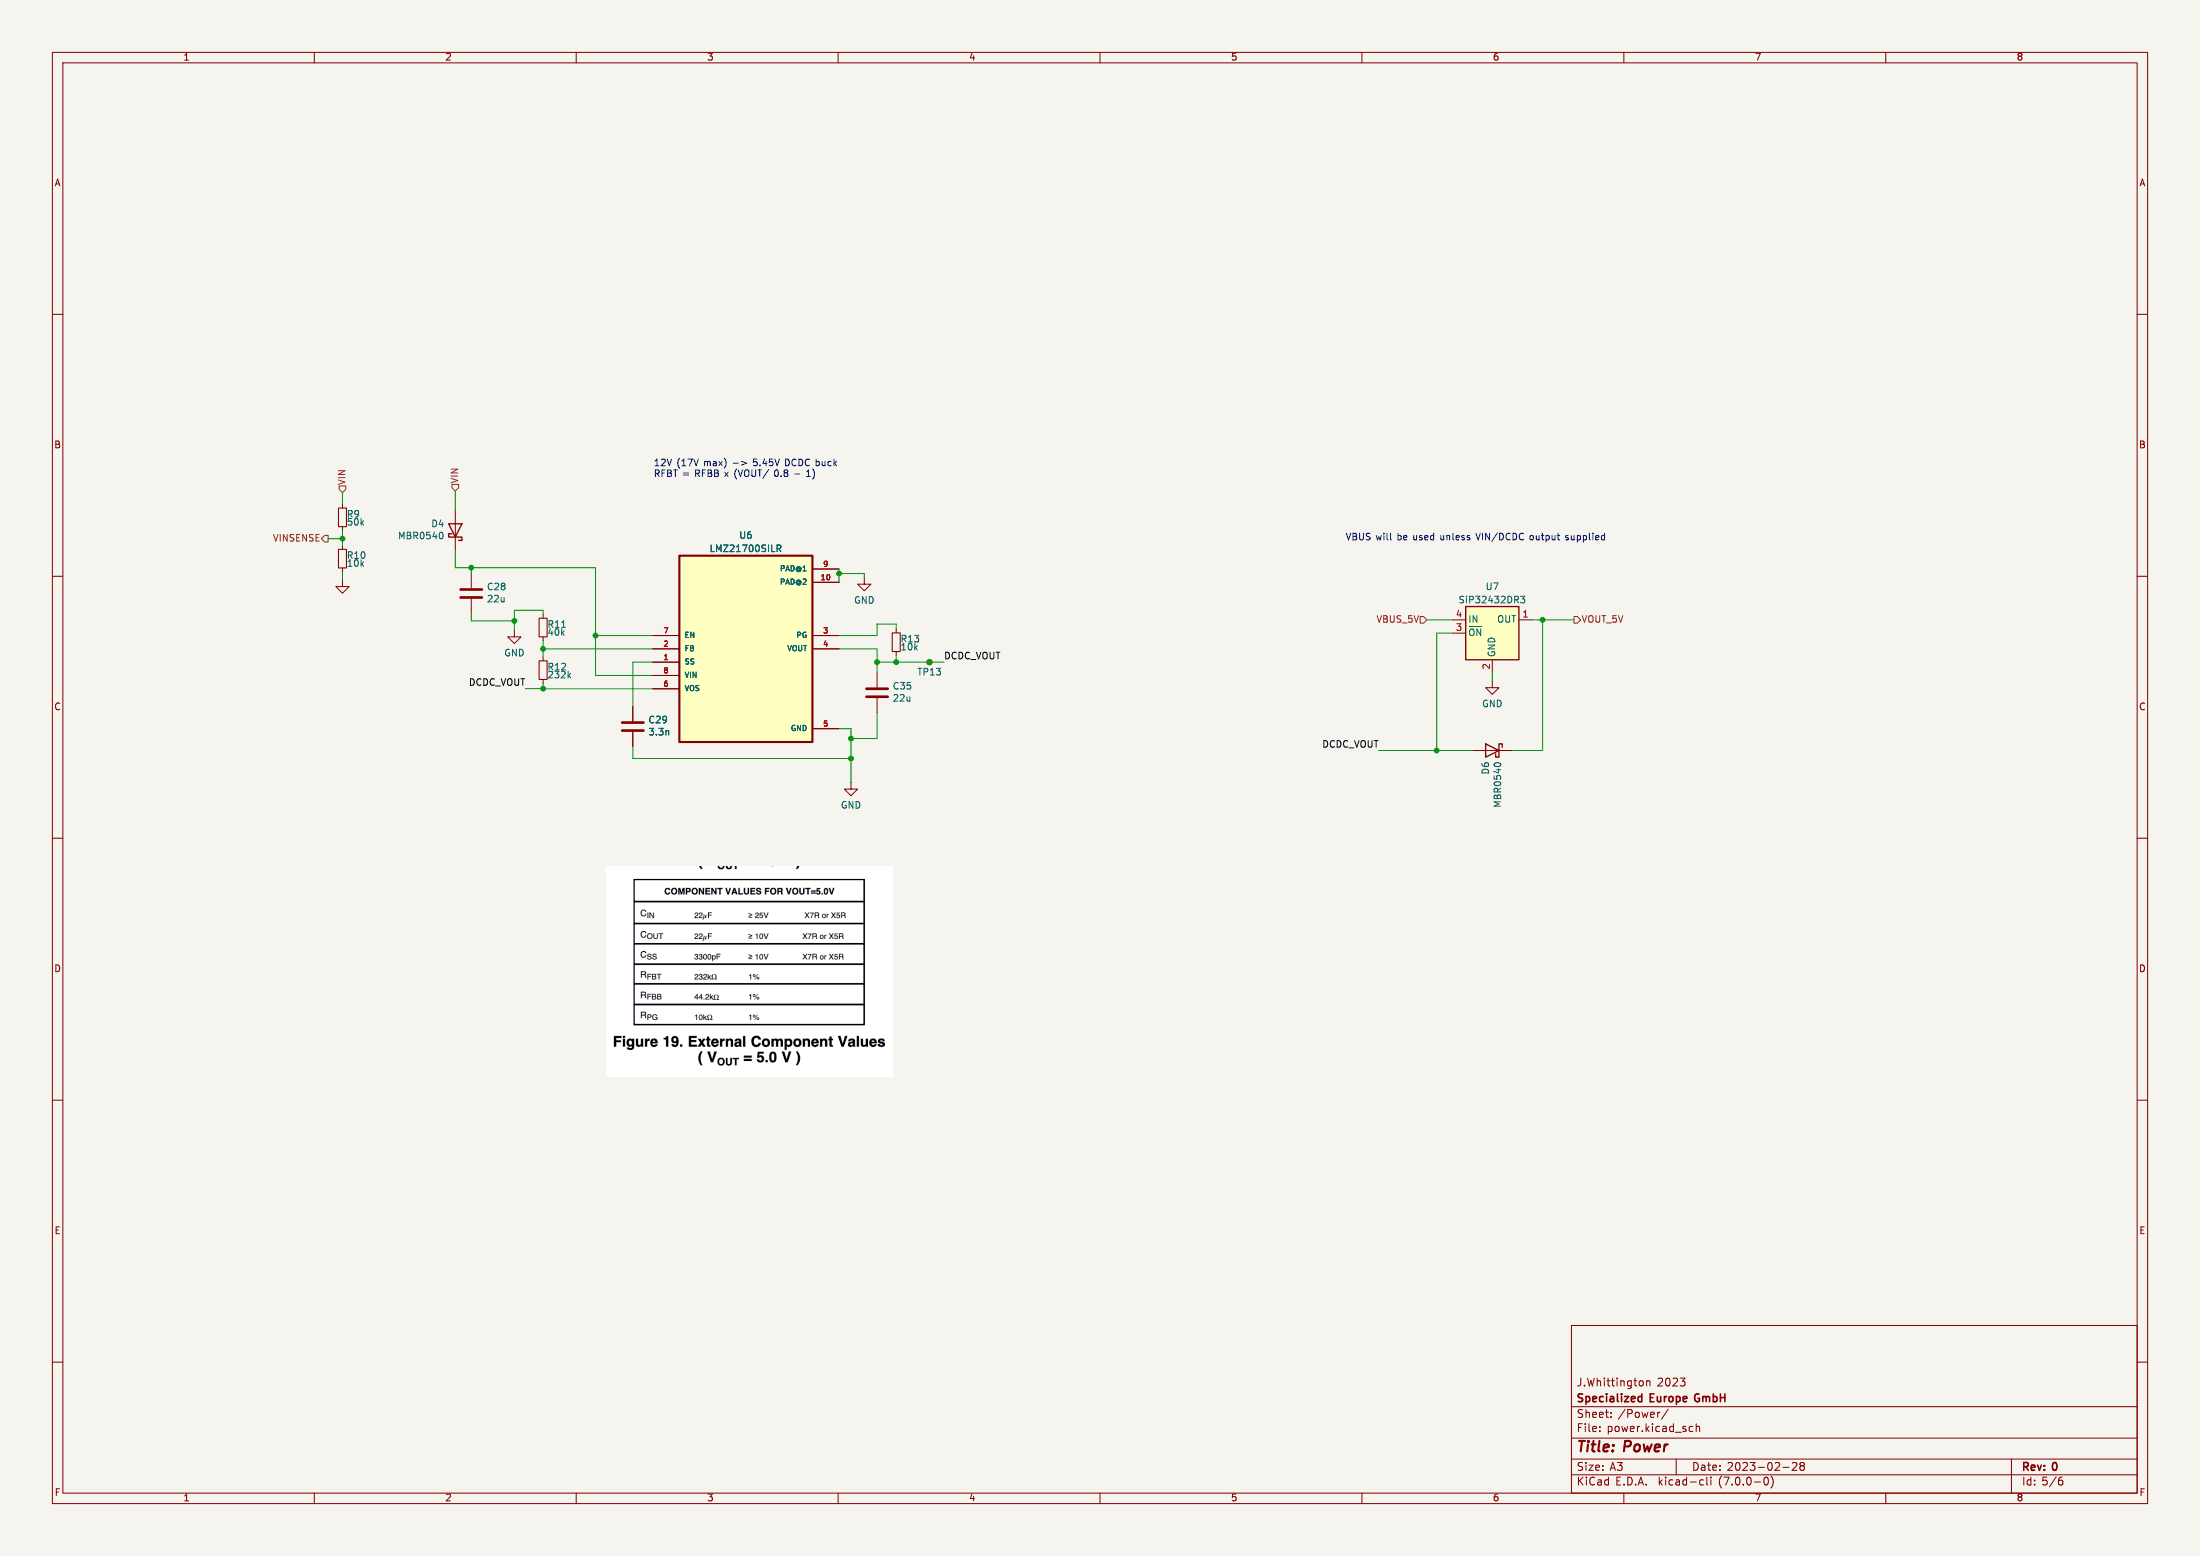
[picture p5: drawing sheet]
(kicad_sch (version 20230121) (generator eeschema)

 (paper "A3")

 (title_block
  (title "Power")
  (date "2023-02-28")
  (rev "0")
  (company "Specialized Europe GmbH")
  (comment 1 "J.Whittington 2023"))

 (lib_symbols
  (symbol "Connector:TestPoint_Small" (pin_numbers hide) (pin_names (offset 0.762) hide) (in_bom yes) (on_board yes)
   (property "Reference" "TP" (at 0 3.81 0) (effects (font (size 1.27 1.27))))
   (property "Value" "TestPoint_Small" (at 0 2.032 0) (effects (font (size 1.27 1.27))))
   (property "Footprint" "" (at 5.08 0 0) (effects (font (size 1.27 1.27)) hide))
   (property "Datasheet" "~" (at 5.08 0 0) (effects (font (size 1.27 1.27)) hide))
   (symbol "TestPoint_Small_0_1"
    (circle (center 0 0) (radius 0.508) (stroke (width 0) (type default)) (fill (type none))))
   (symbol "TestPoint_Small_1_1"
    (pin passive line (at 0 0 90) (length 0) (name "1" (effects (font (size 1.27 1.27)))) (number "1" (effects (font (size 1.27 1.27)))))))
  (symbol "Device:C" (pin_numbers hide) (pin_names (offset 0.254)) (in_bom yes) (on_board yes)
   (property "Reference" "C" (at 0.635 2.54 0) (effects (font (size 1.27 1.27)) (justify left)))
   (property "Value" "C" (at 0.635 -2.54 0) (effects (font (size 1.27 1.27)) (justify left)))
   (property "Footprint" "" (at 0.9652 -3.81 0) (effects (font (size 1.27 1.27)) hide))
   (property "Datasheet" "~" (at 0 0 0) (effects (font (size 1.27 1.27)) hide))
   (symbol "C_0_1"
    (polyline (pts (xy -2.032 -0.762) (xy 2.032 -0.762)) (stroke (width 0.508) (type default)) (fill (type none)))
    (polyline (pts (xy -2.032 0.762) (xy 2.032 0.762)) (stroke (width 0.508) (type default)) (fill (type none))))
   (symbol "C_1_1"
    (pin passive line (at 0 3.81 270) (length 2.794) (name "~" (effects (font (size 1.27 1.27)))) (number "1" (effects (font (size 1.27 1.27)))))
    (pin passive line (at 0 -3.81 90) (length 2.794) (name "~" (effects (font (size 1.27 1.27)))) (number "2" (effects (font (size 1.27 1.27)))))))
  (symbol "Device:R_Small" (pin_numbers hide) (pin_names (offset 0.254) hide) (in_bom yes) (on_board yes)
   (property "Reference" "R" (at 0.762 0.508 0) (effects (font (size 1.27 1.27)) (justify left)))
   (property "Value" "R_Small" (at 0.762 -1.016 0) (effects (font (size 1.27 1.27)) (justify left)))
   (property "Footprint" "" (at 0 0 0) (effects (font (size 1.27 1.27)) hide))
   (property "Datasheet" "~" (at 0 0 0) (effects (font (size 1.27 1.27)) hide))
   (symbol "R_Small_0_1"
    (rectangle (start -0.762 1.778) (end 0.762 -1.778) (stroke (width 0.2032) (type default)) (fill (type none))))
   (symbol "R_Small_1_1"
    (pin passive line (at 0 2.54 270) (length 0.762) (name "~" (effects (font (size 1.27 1.27)))) (number "1" (effects (font (size 1.27 1.27)))))
    (pin passive line (at 0 -2.54 90) (length 0.762) (name "~" (effects (font (size 1.27 1.27)))) (number "2" (effects (font (size 1.27 1.27)))))))
  (symbol "Diode:MBR0540" (pin_numbers hide) (pin_names (offset 1.016) hide) (in_bom yes) (on_board yes)
   (property "Reference" "D" (at 0 2.54 0) (effects (font (size 1.27 1.27))))
   (property "Value" "MBR0540" (at 0 -2.54 0) (effects (font (size 1.27 1.27))))
   (property "Footprint" "Diode_SMD:D_SOD-123" (at 0 -4.445 0) (effects (font (size 1.27 1.27)) hide))
   (property "Datasheet" "http://www.mccsemi.com/up_pdf/MBR0520~MBR0580(SOD123).pdf" (at 0 0 0) (effects (font (size 1.27 1.27)) hide))
   (symbol "MBR0540_0_1"
    (polyline (pts (xy 1.27 0) (xy -1.27 0)) (stroke (width 0) (type default)) (fill (type none)))
    (polyline (pts (xy 1.27 1.27) (xy 1.27 -1.27) (xy -1.27 0) (xy 1.27 1.27)) (stroke (width 0.254) (type default)) (fill (type none)))
    (polyline (pts (xy -1.905 0.635) (xy -1.905 1.27) (xy -1.27 1.27) (xy -1.27 -1.27) (xy -0.635 -1.27) (xy -0.635 -0.635)) (stroke (width 0.254) (type default)) (fill (type none))))
   (symbol "MBR0540_1_1"
    (pin passive line (at -3.81 0 0) (length 2.54) (name "K" (effects (font (size 1.27 1.27)))) (number "1" (effects (font (size 1.27 1.27)))))
    (pin passive line (at 3.81 0 180) (length 2.54) (name "A" (effects (font (size 1.27 1.27)))) (number "2" (effects (font (size 1.27 1.27)))))))
  (symbol "LMZ21700SILR:LMZ21700SILR" (pin_names (offset 1.016)) (in_bom yes) (on_board yes)
   (property "Reference" "U" (at -12.7 18.78 0) (effects (font (size 1.27 1.27)) (justify left bottom)))
   (property "Value" "LMZ21700SILR" (at -12.7 -21.78 0) (effects (font (size 1.27 1.27)) (justify left bottom)))
   (property "Footprint" "CONV_TPS82140SILR" (at 0 0 0) (effects (font (size 1.27 1.27)) (justify bottom) hide))
   (property "Datasheet" "" (at 0 0 0) (effects (font (size 1.27 1.27)) hide))
   (symbol "LMZ21700SILR_0_0"
    (rectangle (start -12.7 17.78) (end 12.7 -17.78) (stroke (width 0.41) (type default)) (fill (type background)))
    (pin input line (at -17.78 -2.54 0) (length 5.08) (name "SS" (effects (font (size 1.016 1.016)))) (number "1" (effects (font (size 1.016 1.016)))))
    (pin power_in line (at 17.78 12.7 180) (length 5.08) (name "PAD@2" (effects (font (size 1.016 1.016)))) (number "10" (effects (font (size 1.016 1.016)))))
    (pin input line (at -17.78 0 0) (length 5.08) (name "FB" (effects (font (size 1.016 1.016)))) (number "2" (effects (font (size 1.016 1.016)))))
    (pin output line (at 17.78 2.54 180) (length 5.08) (name "PG" (effects (font (size 1.016 1.016)))) (number "3" (effects (font (size 1.016 1.016)))))
    (pin output line (at 17.78 0 180) (length 5.08) (name "VOUT" (effects (font (size 1.016 1.016)))) (number "4" (effects (font (size 1.016 1.016)))))
    (pin power_in line (at 17.78 -15.24 180) (length 5.08) (name "GND" (effects (font (size 1.016 1.016)))) (number "5" (effects (font (size 1.016 1.016)))))
    (pin input line (at -17.78 -7.62 0) (length 5.08) (name "VOS" (effects (font (size 1.016 1.016)))) (number "6" (effects (font (size 1.016 1.016)))))
    (pin input line (at -17.78 2.54 0) (length 5.08) (name "EN" (effects (font (size 1.016 1.016)))) (number "7" (effects (font (size 1.016 1.016)))))
    (pin input line (at -17.78 -5.08 0) (length 5.08) (name "VIN" (effects (font (size 1.016 1.016)))) (number "8" (effects (font (size 1.016 1.016)))))
    (pin power_in line (at 17.78 15.24 180) (length 5.08) (name "PAD@1" (effects (font (size 1.016 1.016)))) (number "9" (effects (font (size 1.016 1.016)))))))
  (symbol "Power_Management:SiP32432DR3" (in_bom yes) (on_board yes)
   (property "Reference" "U" (at 0 8.89 0) (effects (font (size 1.27 1.27))))
   (property "Value" "SiP32432DR3" (at 0 6.35 0) (effects (font (size 1.27 1.27))))
   (property "Footprint" "Package_TO_SOT_SMD:SOT-363_SC-70-6" (at 0 11.43 0) (effects (font (size 1.27 1.27)) hide))
   (property "Datasheet" "http://www.vishay.com.hk/docs/66597/sip32431.pdf" (at 0 0 0) (effects (font (size 1.27 1.27)) hide))
   (symbol "SiP32432DR3_0_1"
    (rectangle (start -5.08 5.08) (end 5.08 -5.08) (stroke (width 0.254) (type default)) (fill (type background))))
   (symbol "SiP32432DR3_1_1"
    (pin passive line (at 7.62 2.54 180) (length 2.54) (name "OUT" (effects (font (size 1.27 1.27)))) (number "1" (effects (font (size 1.27 1.27)))))
    (pin power_in line (at 0 -7.62 90) (length 2.54) (name "GND" (effects (font (size 1.27 1.27)))) (number "2" (effects (font (size 1.27 1.27)))))
    (pin input line (at -7.62 0 0) (length 2.54) (name "~{ON}" (effects (font (size 1.27 1.27)))) (number "3" (effects (font (size 1.27 1.27)))))
    (pin passive line (at -7.62 2.54 0) (length 2.54) (name "IN" (effects (font (size 1.27 1.27)))) (number "4" (effects (font (size 1.27 1.27)))))
    (pin passive line (at 0 -7.62 90) (length 2.54) hide (name "GND" (effects (font (size 1.27 1.27)))) (number "5" (effects (font (size 1.27 1.27)))))
    (pin no_connect line (at 5.08 0 180) (length 2.54) hide (name "NC" (effects (font (size 1.27 1.27)))) (number "6" (effects (font (size 1.27 1.27)))))))
  (symbol "power:GND" (power) (pin_names (offset 0)) (in_bom yes) (on_board yes)
   (property "Reference" "#PWR" (at 0 -6.35 0) (effects (font (size 1.27 1.27)) hide))
   (property "Value" "GND" (at 0 -3.81 0) (effects (font (size 1.27 1.27))))
   (property "Footprint" "" (at 0 0 0) (effects (font (size 1.27 1.27)) hide))
   (property "Datasheet" "" (at 0 0 0) (effects (font (size 1.27 1.27)) hide))
   (symbol "GND_0_1"
    (polyline (pts (xy 0 0) (xy 0 -1.27) (xy 1.27 -1.27) (xy 0 -2.54) (xy -1.27 -1.27) (xy 0 -1.27)) (stroke (width 0) (type default)) (fill (type none))))
   (symbol "GND_1_1"
    (pin power_in line (at 0 0 270) (length 0) hide (name "GND" (effects (font (size 1.27 1.27)))) (number "1" (effects (font (size 1.27 1.27))))))))

 (junction (at 103.6828 123.8504) (diameter 0) (color 0 0 0 0))
 (junction (at 162.4584 144.78) (diameter 0) (color 0 0 0 0))
 (junction (at 160.1724 109.474) (diameter 0) (color 0 0 0 0))
 (junction (at 65.3796 102.8192) (diameter 0) (color 0 0 0 0))
 (junction (at 177.4444 126.3904) (diameter 0) (color 0 0 0 0))
 (junction (at 98.1964 118.5164) (diameter 0) (color 0 0 0 0))
 (junction (at 274.2692 143.256) (diameter 0) (color 0 0 0 0))
 (junction (at 294.4876 118.3132) (diameter 0) (color 0 0 0 0))
 (junction (at 162.4584 140.97) (diameter 0) (color 0 0 0 0))
 (junction (at 171.0944 126.3904) (diameter 0) (color 0 0 0 0))
 (junction (at 113.6904 121.3104) (diameter 0) (color 0 0 0 0))
 (junction (at 167.4368 126.3904) (diameter 0) (color 0 0 0 0))
 (junction (at 89.9668 108.3564) (diameter 0) (color 0 0 0 0))
 (junction (at 103.6828 131.445) (diameter 0) (color 0 0 0 0))

 (wire (pts (xy 164.9984 109.474) (xy 164.9984 110.236)) (stroke (width 0) (type default)))
 (wire (pts (xy 89.9668 118.5164) (xy 98.1964 118.5164)) (stroke (width 0) (type default)))
 (wire (pts (xy 103.6828 122.3264) (xy 103.6828 123.8504)) (stroke (width 0) (type default)))
 (wire (pts (xy 167.4368 121.3104) (xy 167.4368 119.126)) (stroke (width 0) (type default)))
 (wire (pts (xy 89.9668 117.094) (xy 89.9668 118.5164)) (stroke (width 0) (type default)))
 (wire (pts (xy 177.4444 126.3904) (xy 180.2384 126.3904)) (stroke (width 0) (type default)))
 (wire (pts (xy 120.8024 142.494) (xy 120.8024 144.78)) (stroke (width 0) (type default)))
 (wire (pts (xy 65.3796 94.0308) (xy 65.3796 96.2152)) (stroke (width 0) (type default)))
 (wire (pts (xy 124.6124 128.9304) (xy 113.6904 128.9304)) (stroke (width 0) (type default)))
 (wire (pts (xy 284.8864 128.4732) (xy 284.8864 129.9972)) (stroke (width 0) (type default)))
 (wire (pts (xy 86.9188 105.0544) (xy 86.9188 108.3564)) (stroke (width 0) (type default)))
 (wire (pts (xy 89.9668 108.3564) (xy 113.6904 108.3564)) (stroke (width 0) (type default)))
 (wire (pts (xy 120.8024 126.3904) (xy 120.8024 134.874)) (stroke (width 0) (type default)))
 (wire (pts (xy 167.4368 126.3904) (xy 171.0944 126.3904)) (stroke (width 0) (type default)))
 (wire (pts (xy 103.6828 123.8504) (xy 124.6124 123.8504)) (stroke (width 0) (type default)))
 (wire (pts (xy 86.9188 93.726) (xy 86.9188 97.4344)) (stroke (width 0) (type default)))
 (wire (pts (xy 160.1724 109.474) (xy 160.1724 111.1504)) (stroke (width 0) (type default)))
 (wire (pts (xy 171.0944 119.126) (xy 171.0944 120.0404)) (stroke (width 0) (type default)))
 (wire (pts (xy 167.4368 123.8504) (xy 167.4368 126.3904)) (stroke (width 0) (type default)))
 (wire (pts (xy 103.6828 116.4844) (xy 98.1964 116.4844)) (stroke (width 0) (type default)))
 (wire (pts (xy 103.6828 131.445) (xy 103.6828 130.4544)) (stroke (width 0) (type default)))
 (wire (pts (xy 160.1724 123.8504) (xy 167.4368 123.8504)) (stroke (width 0) (type default)))
 (wire (pts (xy 167.4368 119.126) (xy 171.0944 119.126)) (stroke (width 0) (type default)))
 (wire (pts (xy 272.3896 118.3132) (xy 277.2664 118.3132)) (stroke (width 0) (type default)))
 (wire (pts (xy 65.3796 109.1692) (xy 65.3796 110.6932)) (stroke (width 0) (type default)))
 (wire (pts (xy 167.4368 136.0424) (xy 167.4368 140.97)) (stroke (width 0) (type default)))
 (wire (pts (xy 113.6904 121.3104) (xy 124.6124 121.3104)) (stroke (width 0) (type default)))
 (wire (pts (xy 171.0944 126.3904) (xy 171.0944 125.1204)) (stroke (width 0) (type default)))
 (wire (pts (xy 120.8024 144.78) (xy 162.4584 144.78)) (stroke (width 0) (type default)))
 (wire (pts (xy 103.6828 116.4844) (xy 103.6828 117.2464)) (stroke (width 0) (type default)))
 (wire (pts (xy 288.6964 143.256) (xy 294.4876 143.256)) (stroke (width 0) (type default)))
 (wire (pts (xy 65.3796 102.8192) (xy 65.3796 104.0892)) (stroke (width 0) (type default)))
 (wire (pts (xy 160.1724 109.474) (xy 164.9984 109.474)) (stroke (width 0) (type default)))
 (wire (pts (xy 274.2692 143.256) (xy 281.0764 143.256)) (stroke (width 0) (type default)))
 (wire (pts (xy 294.4876 118.3132) (xy 294.4876 143.256)) (stroke (width 0) (type default)))
 (wire (pts (xy 160.1724 108.6104) (xy 160.1724 109.474)) (stroke (width 0) (type default)))
 (wire (pts (xy 160.1724 139.0904) (xy 162.4584 139.0904)) (stroke (width 0) (type default)))
 (wire (pts (xy 162.4584 140.97) (xy 162.4584 144.78)) (stroke (width 0) (type default)))
 (wire (pts (xy 100.2792 131.445) (xy 103.6828 131.445)) (stroke (width 0) (type default)))
 (wire (pts (xy 103.6828 131.4704) (xy 103.6828 131.445)) (stroke (width 0) (type default)))
 (wire (pts (xy 113.6904 121.3104) (xy 113.6904 108.3564)) (stroke (width 0) (type default)))
 (wire (pts (xy 274.2692 120.8532) (xy 274.2692 143.256)) (stroke (width 0) (type default)))
 (wire (pts (xy 89.9668 108.3564) (xy 89.9668 109.474)) (stroke (width 0) (type default)))
 (wire (pts (xy 124.6124 126.3904) (xy 120.8024 126.3904)) (stroke (width 0) (type default)))
 (wire (pts (xy 124.6124 131.4704) (xy 103.6828 131.4704)) (stroke (width 0) (type default)))
 (wire (pts (xy 292.5064 118.3132) (xy 294.4876 118.3132)) (stroke (width 0) (type default)))
 (wire (pts (xy 167.4368 126.3904) (xy 167.4368 128.4224)) (stroke (width 0) (type default)))
 (wire (pts (xy 277.2664 120.8532) (xy 274.2692 120.8532)) (stroke (width 0) (type default)))
 (wire (pts (xy 294.4876 118.3132) (xy 300.482 118.3132)) (stroke (width 0) (type default)))
 (wire (pts (xy 98.1964 118.5164) (xy 98.1964 120.2944)) (stroke (width 0) (type default)))
 (wire (pts (xy 160.1724 121.3104) (xy 167.4368 121.3104)) (stroke (width 0) (type default)))
 (wire (pts (xy 263.1948 143.256) (xy 274.2692 143.256)) (stroke (width 0) (type default)))
 (wire (pts (xy 65.3796 101.2952) (xy 65.3796 102.8192)) (stroke (width 0) (type default)))
 (wire (pts (xy 162.4584 139.0904) (xy 162.4584 140.97)) (stroke (width 0) (type default)))
 (wire (pts (xy 103.6828 123.8504) (xy 103.6828 125.3744)) (stroke (width 0) (type default)))
 (wire (pts (xy 167.4368 140.97) (xy 162.4584 140.97)) (stroke (width 0) (type default)))
 (wire (pts (xy 62.6364 102.8192) (xy 65.3796 102.8192)) (stroke (width 0) (type default)))
 (wire (pts (xy 162.4584 144.78) (xy 162.4584 149.352)) (stroke (width 0) (type default)))
 (wire (pts (xy 113.6904 128.9304) (xy 113.6904 121.3104)) (stroke (width 0) (type default)))
 (wire (pts (xy 171.0944 126.3904) (xy 177.4444 126.3904)) (stroke (width 0) (type default)))
 (wire (pts (xy 98.1964 116.4844) (xy 98.1964 118.5164)) (stroke (width 0) (type default)))
 (wire (pts (xy 86.9188 108.3564) (xy 89.9668 108.3564)) (stroke (width 0) (type default)))

 (image (at 143.129 185.4454)
  (data))

 (text "12V (17V max) -> 5.45V DCDC buck\nRFBT = RFBB x (VOUT/ 0.8 - 1)" (at 124.8156 91.2368 0) (effects (font (size 1.27 1.27)) (justify left bottom)))
 (text "VBUS will be used unless VIN/DCDC output supplied" (at 256.8956 103.3272 0) (effects (font (size 1.27 1.27)) (justify left bottom)))

 (label "DCDC_VOUT" (at 263.1948 143.256 180) (fields_autoplaced) (effects (font (size 1.27 1.27)) (justify right bottom)))
 (label "DCDC_VOUT" (at 100.2792 131.445 180) (fields_autoplaced) (effects (font (size 1.27 1.27)) (justify right bottom)))
 (label "DCDC_VOUT" (at 180.2384 126.3904 0) (fields_autoplaced) (effects (font (size 1.27 1.27)) (justify left bottom)))

 (hierarchical_label "VOUT_5V" (shape output) (at 300.482 118.3132 0) (fields_autoplaced) (effects (font (size 1.27 1.27)) (justify left)))
 (hierarchical_label "VIN" (shape input) (at 65.3796 94.0308 90) (fields_autoplaced) (effects (font (size 1.27 1.27)) (justify left)))
 (hierarchical_label "VINSENSE" (shape output) (at 62.6364 102.8192 180) (fields_autoplaced) (effects (font (size 1.27 1.27)) (justify right)))
 (hierarchical_label "VIN" (shape input) (at 86.9188 93.726 90) (fields_autoplaced) (effects (font (size 1.27 1.27)) (justify left)))
 (hierarchical_label "VBUS_5V" (shape input) (at 272.3896 118.3132 180) (fields_autoplaced) (effects (font (size 1.27 1.27)) (justify right)))

 (symbol (lib_id "power:GND") (at 164.9984 110.236 0) (unit 1) (in_bom yes) (on_board yes) (dnp no) (fields_autoplaced)
  (property "Reference" "#PWR0138" (at 164.9984 116.586 0) (effects (font (size 1.27 1.27)) hide))
  (property "Value" "GND" (at 164.9984 114.6794 0) (effects (font (size 1.27 1.27))))
  (property "Footprint" "" (at 164.9984 110.236 0) (effects (font (size 1.27 1.27)) hide))
  (property "Datasheet" "" (at 164.9984 110.236 0) (effects (font (size 1.27 1.27)) hide)) (pin "1"))

 (symbol (lib_id "Device:C") (at 120.8024 138.684 0) (unit 1) (in_bom yes) (on_board yes) (dnp no)
  (property "Reference" "C29" (at 123.7234 137.5156 0) (effects (font (size 1.27 1.27)) (justify left)))
  (property "Value" "3.3n" (at 123.7234 139.827 0) (effects (font (size 1.27 1.27)) (justify left)))
  (property "Footprint" "Capacitor_SMD:C_0201_0603Metric" (at 121.7676 142.494 0) (effects (font (size 1.27 1.27)) hide))
  (property "Datasheet" "~" (at 120.8024 138.684 0) (effects (font (size 1.27 1.27)) hide))
  (property "Characteristics" "X5R 10V" (at 120.8024 138.684 0) (effects (font (size 1.27 1.27)) hide)) (pin "1") (pin "2"))

 (symbol (lib_id "power:GND") (at 98.1964 120.2944 0) (unit 1) (in_bom yes) (on_board yes) (dnp no) (fields_autoplaced)
  (property "Reference" "#PWR0142" (at 98.1964 126.6444 0) (effects (font (size 1.27 1.27)) hide))
  (property "Value" "GND" (at 98.1964 124.7378 0) (effects (font (size 1.27 1.27))))
  (property "Footprint" "" (at 98.1964 120.2944 0) (effects (font (size 1.27 1.27)) hide))
  (property "Datasheet" "" (at 98.1964 120.2944 0) (effects (font (size 1.27 1.27)) hide)) (pin "1"))

 (symbol (lib_id "power:GND") (at 162.4584 149.352 0) (unit 1) (in_bom yes) (on_board yes) (dnp no) (fields_autoplaced)
  (property "Reference" "#PWR0139" (at 162.4584 155.702 0) (effects (font (size 1.27 1.27)) hide))
  (property "Value" "GND" (at 162.4584 153.7954 0) (effects (font (size 1.27 1.27))))
  (property "Footprint" "" (at 162.4584 149.352 0) (effects (font (size 1.27 1.27)) hide))
  (property "Datasheet" "" (at 162.4584 149.352 0) (effects (font (size 1.27 1.27)) hide)) (pin "1"))

 (symbol (lib_id "Connector:TestPoint_Small") (at 177.4444 126.3904 0) (unit 1) (in_bom yes) (on_board yes) (dnp no)
  (property "Reference" "TP13" (at 175.0568 128.3716 0) (effects (font (size 1.27 1.27)) (justify left)))
  (property "Value" "TestPoint" (at 178.9176 125.6538 0) (effects (font (size 1.27 1.27)) (justify left) hide))
  (property "Footprint" "tuna-f1sh/jbr-kicad/Misc.pretty:TestPoint_Pad_D1.0mm_Tight" (at 182.5244 126.3904 0) (effects (font (size 1.27 1.27)) hide))
  (property "Datasheet" "~" (at 182.5244 126.3904 0) (effects (font (size 1.27 1.27)) hide))
  (property "Config" "nofit" (at 177.4444 126.3904 0) (effects (font (size 1.27 1.27)) hide)) (pin "1"))

 (symbol (lib_id "Device:R_Small") (at 103.6828 119.7864 0) (unit 1) (in_bom yes) (on_board yes) (dnp no)
  (property "Reference" "R11" (at 104.4448 119.2784 0) (effects (font (size 1.27 1.27)) (justify left)))
  (property "Value" "40k" (at 104.4448 120.8024 0) (effects (font (size 1.27 1.27)) (justify left)))
  (property "Footprint" "Resistor_SMD:R_0201_0603Metric" (at 103.6828 119.7864 0) (effects (font (size 1.27 1.27)) hide))
  (property "Datasheet" "" (at 103.6828 119.7864 0) (effects (font (size 1.27 1.27)) hide))
  (property "Characteristics" "1%" (at 103.6828 119.7864 0) (effects (font (size 1.27 1.27)) hide)) (pin "1") (pin "2"))

 (symbol (lib_id "Device:C") (at 167.4368 132.2324 0) (unit 1) (in_bom yes) (on_board yes) (dnp no)
  (property "Reference" "C35" (at 170.3578 131.064 0) (effects (font (size 1.27 1.27)) (justify left)))
  (property "Value" "22u" (at 170.3578 133.3754 0) (effects (font (size 1.27 1.27)) (justify left)))
  (property "Footprint" "Capacitor_SMD:C_0805_2012Metric" (at 168.402 136.0424 0) (effects (font (size 1.27 1.27)) hide))
  (property "Datasheet" "~" (at 167.4368 132.2324 0) (effects (font (size 1.27 1.27)) hide))
  (property "Characteristics" "X5R 25V" (at 167.4368 132.2324 0) (effects (font (size 1.27 1.27)) hide)) (pin "1") (pin "2"))

 (symbol (lib_id "LMZ21700SILR:LMZ21700SILR") (at 142.3924 123.8504 0) (unit 1) (in_bom yes) (on_board yes) (dnp no) (fields_autoplaced)
  (property "Reference" "U6" (at 142.3924 102.2926 0) (effects (font (size 1.27 1.27))))
  (property "Value" "LMZ21700SILR" (at 142.3924 104.8295 0) (effects (font (size 1.27 1.27))))
  (property "Footprint" "tuna-f1sh/jbr-kicad/SnapEDA.pretty:Texas_Instruments-SIL0008E-0-0-MFG" (at 142.3924 123.8504 0) (effects (font (size 1.27 1.27)) (justify bottom) hide))
  (property "Datasheet" "https://www.ti.com/general/docs/suppproductinfo.tsp?distId=10&gotoUrl=https%3A%2F%2Fwww.ti.com%2Flit%2Fgpn%2Flmz21700" (at 142.3924 123.8504 0) (effects (font (size 1.27 1.27)) hide))
  (property "MFN" "Texas Instruments" (at 142.3924 123.8504 0) (effects (font (size 1.27 1.27)) hide))
  (property "MPN" "LMZ21700SILR" (at 142.3924 123.8504 0) (effects (font (size 1.27 1.27)) hide))
  (property "Description" "Non-Isolated PoL Module DC DC Converter 1 Output 0.9 ~ 6V 650mA 3V - 17V Input" (at 142.3924 123.8504 0) (effects (font (size 1.27 1.27)) hide))
  (property "Vendor" "Digikey" (at 142.3924 123.8504 0) (effects (font (size 1.27 1.27)) hide))
  (property "SKU" "296-44325-1-ND" (at 142.3924 123.8504 0) (effects (font (size 1.27 1.27)) hide))
  (property "Notes" "" (at 142.3924 123.8504 0) (effects (font (size 1.27 1.27)) hide))
  (property "Config" "" (at 142.3924 123.8504 0) (effects (font (size 1.27 1.27)) hide))
  (property "Characteristics" "" (at 142.3924 123.8504 0) (effects (font (size 1.27 1.27)) hide)) (pin "1") (pin "10") (pin "2") (pin "3") (pin "4") (pin "5") (pin "6") (pin "7") (pin "8") (pin "9"))

 (symbol (lib_id "power:GND") (at 65.3796 110.6932 0) (unit 1) (in_bom yes) (on_board yes) (dnp no)
  (property "Reference" "#PWR0141" (at 65.3796 110.6932 0) (effects (font (size 0.762 0.762)) hide))
  (property "Value" "GND" (at 65.3796 112.4712 0) (effects (font (size 0.762 0.762)) hide))
  (property "Footprint" "" (at 65.3796 110.6932 0) (effects (font (size 1.27 1.27)) hide))
  (property "Datasheet" "" (at 65.3796 110.6932 0) (effects (font (size 1.27 1.27)) hide)) (pin "1"))

 (symbol (lib_id "Diode:MBR0540") (at 86.9188 101.2444 270) (mirror x) (unit 1) (in_bom yes) (on_board yes) (dnp no)
  (property "Reference" "D4" (at 84.8868 100.076 90) (effects (font (size 1.27 1.27)) (justify right)))
  (property "Value" "MBR0540" (at 84.8868 102.3874 90) (effects (font (size 1.27 1.27)) (justify right)))
  (property "Footprint" "Diode_SMD:D_SOD-123" (at 82.4738 101.2444 0) (effects (font (size 1.27 1.27)) hide))
  (property "Datasheet" "http://www.mccsemi.com/up_pdf/MBR0520~MBR0580(SOD123).pdf" (at 86.9188 101.2444 0) (effects (font (size 1.27 1.27)) hide))
  (property "Characteristics" "DIODE SCHOTTKY 40V 500MA SOD123" (at 86.9188 101.2444 0) (effects (font (size 1.27 1.27)) hide))
  (property "Description" "Diode Schottky 40V 500mA Surface Mount SOD-123" (at 86.9188 101.2444 0) (effects (font (size 1.27 1.27)) hide))
  (property "MFN" "ON Semiconductor" (at 86.9188 101.2444 0) (effects (font (size 1.27 1.27)) hide))
  (property "MPN" "MBR0540T3G" (at 86.9188 101.2444 0) (effects (font (size 1.27 1.27)) hide))
  (property "SKU" "MBR0540T3GOSCT-ND" (at 86.9188 101.2444 0) (effects (font (size 1.27 1.27)) hide))
  (property "Vendor" "Digikey" (at 86.9188 101.2444 0) (effects (font (size 1.27 1.27)) hide)) (pin "1") (pin "2"))

 (symbol (lib_id "Power_Management:SiP32432DR3") (at 284.8864 120.8532 0) (unit 1) (in_bom yes) (on_board yes) (dnp no) (fields_autoplaced)
  (property "Reference" "U7" (at 284.8864 112.0734 0) (effects (font (size 1.27 1.27))))
  (property "Value" "SiP32432DR3" (at 284.8864 114.6103 0) (effects (font (size 1.27 1.27))))
  (property "Footprint" "Package_TO_SOT_SMD:SOT-363_SC-70-6" (at 284.8864 109.4232 0) (effects (font (size 1.27 1.27)) hide))
  (property "Datasheet" "https://www.vishay.com/docs/66597/sip32431.pdf" (at 284.8864 120.8532 0) (effects (font (size 1.27 1.27)) hide))
  (property "Description" "IC PWR SWITCH P-CHAN 1:1 SC70-6" (at 284.8864 120.8532 0) (effects (font (size 1.27 1.27)) hide))
  (property "MFN" "Vishay Siliconix" (at 284.8864 120.8532 0) (effects (font (size 1.27 1.27)) hide))
  (property "MPN" "SIP32432DR3-T1GE3" (at 284.8864 120.8532 0) (effects (font (size 1.27 1.27)) hide))
  (property "SKU" "SIP32432DR3-T1GE3CT-ND" (at 284.8864 120.8532 0) (effects (font (size 1.27 1.27)) hide))
  (property "Vendor" "Digikey" (at 284.8864 120.8532 0) (effects (font (size 1.27 1.27)) hide))
  (property "Notes" "" (at 284.8864 120.8532 0) (effects (font (size 1.27 1.27)) hide))
  (property "Config" "" (at 284.8864 120.8532 0) (effects (font (size 1.27 1.27)) hide))
  (property "Characteristics" "" (at 284.8864 120.8532 0) (effects (font (size 1.27 1.27)) hide)) (pin "1") (pin "2") (pin "3") (pin "4") (pin "5") (pin "6"))

 (symbol (lib_id "Device:R_Small") (at 171.0944 122.5804 0) (unit 1) (in_bom yes) (on_board yes) (dnp no)
  (property "Reference" "R13" (at 171.8564 122.0724 0) (effects (font (size 1.27 1.27)) (justify left)))
  (property "Value" "10k" (at 171.8564 123.5964 0) (effects (font (size 1.27 1.27)) (justify left)))
  (property "Footprint" "Resistor_SMD:R_0201_0603Metric" (at 171.0944 122.5804 0) (effects (font (size 1.27 1.27)) hide))
  (property "Datasheet" "" (at 171.0944 122.5804 0) (effects (font (size 1.27 1.27)) hide))
  (property "Characteristics" "1%" (at 171.0944 122.5804 0) (effects (font (size 1.27 1.27)) hide)) (pin "1") (pin "2"))

 (symbol (lib_id "Device:C") (at 89.9668 113.284 0) (unit 1) (in_bom yes) (on_board yes) (dnp no)
  (property "Reference" "C28" (at 92.8878 112.1156 0) (effects (font (size 1.27 1.27)) (justify left)))
  (property "Value" "22u" (at 92.8878 114.427 0) (effects (font (size 1.27 1.27)) (justify left)))
  (property "Footprint" "Capacitor_SMD:C_0805_2012Metric" (at 90.932 117.094 0) (effects (font (size 1.27 1.27)) hide))
  (property "Datasheet" "~" (at 89.9668 113.284 0) (effects (font (size 1.27 1.27)) hide))
  (property "Characteristics" "X5R 25V" (at 89.9668 113.284 0) (effects (font (size 1.27 1.27)) hide)) (pin "1") (pin "2"))

 (symbol (lib_id "Device:R_Small") (at 65.3796 98.7552 0) (unit 1) (in_bom yes) (on_board yes) (dnp no)
  (property "Reference" "R9" (at 66.1416 98.2472 0) (effects (font (size 1.27 1.27)) (justify left)))
  (property "Value" "50k" (at 66.1416 99.7712 0) (effects (font (size 1.27 1.27)) (justify left)))
  (property "Footprint" "Resistor_SMD:R_0201_0603Metric" (at 65.3796 98.7552 0) (effects (font (size 1.27 1.27)) hide))
  (property "Datasheet" "" (at 65.3796 98.7552 0) (effects (font (size 1.27 1.27)) hide))
  (property "Characteristics" "5%" (at 65.3796 98.7552 0) (effects (font (size 1.27 1.27)) hide)) (pin "1") (pin "2"))

 (symbol (lib_id "Diode:MBR0540") (at 284.8864 143.256 0) (mirror y) (unit 1) (in_bom yes) (on_board yes) (dnp no)
  (property "Reference" "D6" (at 283.718 145.288 90) (effects (font (size 1.27 1.27)) (justify right)))
  (property "Value" "MBR0540" (at 286.0294 145.288 90) (effects (font (size 1.27 1.27)) (justify right)))
  (property "Footprint" "Diode_SMD:D_SOD-123" (at 284.8864 147.701 0) (effects (font (size 1.27 1.27)) hide))
  (property "Datasheet" "http://www.mccsemi.com/up_pdf/MBR0520~MBR0580(SOD123).pdf" (at 284.8864 143.256 0) (effects (font (size 1.27 1.27)) hide))
  (property "Characteristics" "DIODE SCHOTTKY 40V 500MA SOD123" (at 284.8864 143.256 0) (effects (font (size 1.27 1.27)) hide))
  (property "Description" "Diode Schottky 40V 500mA Surface Mount SOD-123" (at 284.8864 143.256 0) (effects (font (size 1.27 1.27)) hide))
  (property "MFN" "ON Semiconductor" (at 284.8864 143.256 0) (effects (font (size 1.27 1.27)) hide))
  (property "MPN" "MBR0540T3G" (at 284.8864 143.256 0) (effects (font (size 1.27 1.27)) hide))
  (property "SKU" "MBR0540T3GOSCT-ND" (at 284.8864 143.256 0) (effects (font (size 1.27 1.27)) hide))
  (property "Vendor" "Digikey" (at 284.8864 143.256 0) (effects (font (size 1.27 1.27)) hide)) (pin "1") (pin "2"))

 (symbol (lib_id "power:GND") (at 284.8864 129.9972 0) (unit 1) (in_bom yes) (on_board yes) (dnp no) (fields_autoplaced)
  (property "Reference" "#PWR0140" (at 284.8864 136.3472 0) (effects (font (size 1.27 1.27)) hide))
  (property "Value" "GND" (at 284.8864 134.4406 0) (effects (font (size 1.27 1.27))))
  (property "Footprint" "" (at 284.8864 129.9972 0) (effects (font (size 1.27 1.27)) hide))
  (property "Datasheet" "" (at 284.8864 129.9972 0) (effects (font (size 1.27 1.27)) hide)) (pin "1"))

 (symbol (lib_id "Device:R_Small") (at 65.3796 106.6292 0) (unit 1) (in_bom yes) (on_board yes) (dnp no)
  (property "Reference" "R10" (at 66.1416 106.1212 0) (effects (font (size 1.27 1.27)) (justify left)))
  (property "Value" "10k" (at 66.1416 107.6452 0) (effects (font (size 1.27 1.27)) (justify left)))
  (property "Footprint" "Resistor_SMD:R_0201_0603Metric" (at 65.3796 106.6292 0) (effects (font (size 1.27 1.27)) hide))
  (property "Datasheet" "" (at 65.3796 106.6292 0) (effects (font (size 1.27 1.27)) hide))
  (property "Characteristics" "5%" (at 65.3796 106.6292 0) (effects (font (size 1.27 1.27)) hide)) (pin "1") (pin "2"))

 (symbol (lib_id "Device:R_Small") (at 103.6828 127.9144 0) (unit 1) (in_bom yes) (on_board yes) (dnp no)
  (property "Reference" "R12" (at 104.4448 127.4064 0) (effects (font (size 1.27 1.27)) (justify left)))
  (property "Value" "232k" (at 104.4448 128.9304 0) (effects (font (size 1.27 1.27)) (justify left)))
  (property "Footprint" "Resistor_SMD:R_0201_0603Metric" (at 103.6828 127.9144 0) (effects (font (size 1.27 1.27)) hide))
  (property "Datasheet" "" (at 103.6828 127.9144 0) (effects (font (size 1.27 1.27)) hide))
  (property "Characteristics" "1%" (at 103.6828 127.9144 0) (effects (font (size 1.27 1.27)) hide))
  (property "MFN" "" (at 103.6828 127.9144 0) (effects (font (size 1.27 1.27)) hide))
  (property "MPN" "" (at 103.6828 127.9144 0) (effects (font (size 1.27 1.27)) hide))
  (property "Description" "" (at 103.6828 127.9144 0) (effects (font (size 1.27 1.27)) hide))
  (property "Notes" "" (at 103.6828 127.9144 0) (effects (font (size 1.27 1.27)) hide))
  (property "Config" "" (at 103.6828 127.9144 0) (effects (font (size 1.27 1.27)) hide))
  (property "Vendor" "" (at 103.6828 127.9144 0) (effects (font (size 1.27 1.27)) hide))
  (property "SKU" "" (at 103.6828 127.9144 0) (effects (font (size 1.27 1.27)) hide)) (pin "1") (pin "2")))
